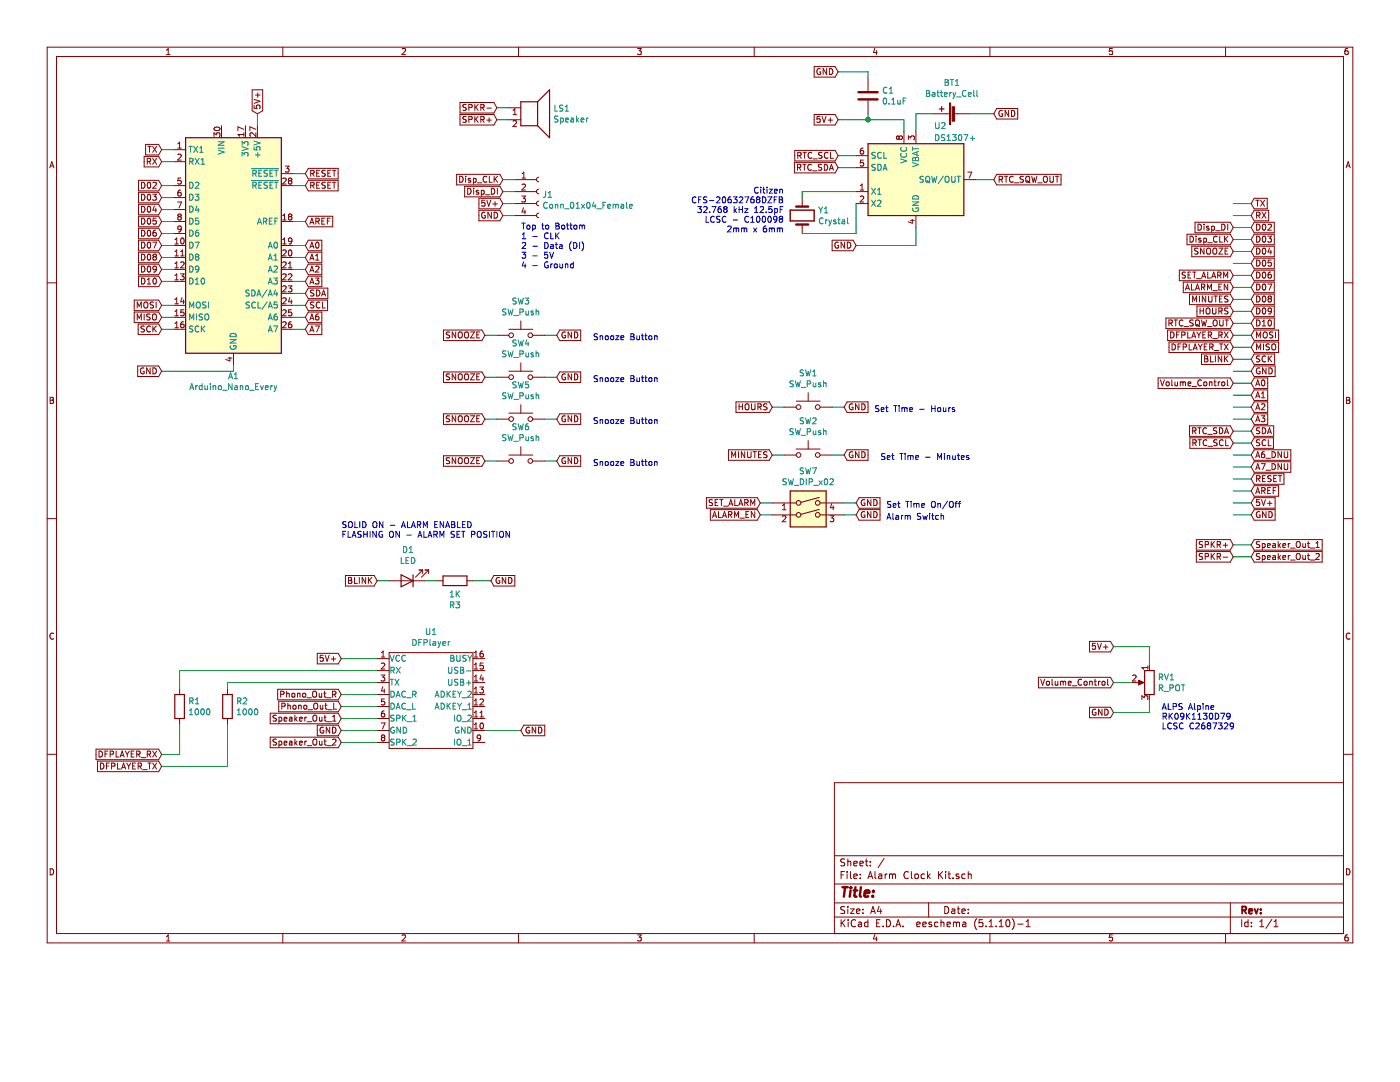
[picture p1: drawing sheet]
EESchema Schematic File Version 4
EELAYER 30 0
EELAYER END
$Descr A4 11693 8268
encoding utf-8
Sheet 1 1
Title ""
Date ""
Rev ""
Comp ""
Comment1 ""
Comment2 ""
Comment3 ""
Comment4 ""
$EndDescr
$Comp
L MCU_Module:Arduino_Nano_Every A1
U 1 1
P 1950 2050
F 0 "A1" H 1950 961 50  0000 C CNN
F 1 "Arduino_Nano_Every" H 1950 870 50  0000 C CNN
F 2 "Module:Arduino_Nano" H 1950 2050 50  0001 C CIN
F 3 "https://content.arduino.cc/assets/NANOEveryV3.0_sch.pdf" H 1950 2050 50  0001 C CNN
	1    1950 2050
	1    0    0    -1  
$EndComp
$Comp
L Device:Speaker LS1
U 1 1
P 4450 900
F 0 "LS1" H 4620 896 50  0000 L CNN
F 1 "Speaker" H 4620 805 50  0000 L CNN
F 2 "CCC_Schematic_Footprints:Speaker_Large_Fuet" H 4450 700 50  0001 C CNN
F 3 "~" H 4440 850 50  0001 C CNN
	1    4450 900 
	1    0    0    -1  
$EndComp
$Comp
L Connector:Conn_01x04_Female J1
U 1 1
P 4500 1600
F 0 "J1" H 4528 1576 50  0000 L CNN
F 1 "Conn_01x04_Female" H 4528 1485 50  0000 L CNN
F 2 "CCC-Parts-Library:TM1637-4-Digit-Display" H 4500 1600 50  0001 C CNN
F 3 "~" H 4500 1600 50  0001 C CNN
	1    4500 1600
	1    0    0    -1  
$EndComp
Text Notes 4350 2250 0    50   ~ 0
Top to Bottom\n1 - CLK\n2 - Data (DI)\n3 - 5V\n4 - Ground
Text GLabel 4200 1500 0    50   Input ~ 0
Disp_CLK
Text GLabel 4200 1600 0    50   Input ~ 0
Disp_DI
Text GLabel 4200 1700 0    50   Input ~ 0
5V+
Text GLabel 4200 1800 0    50   Input ~ 0
GND
Wire Wire Line
	4300 1800 4200 1800
Wire Wire Line
	4200 1700 4300 1700
Wire Wire Line
	4300 1600 4200 1600
Wire Wire Line
	4200 1500 4300 1500
Wire Wire Line
	4250 1000 4150 1000
Wire Wire Line
	4250 900  4150 900 
Text GLabel 2150 950  1    50   Input ~ 0
5V+
Text GLabel 1350 3100 0    50   Input ~ 0
GND
Wire Wire Line
	2150 950  2150 1050
Wire Wire Line
	1950 3100 1950 3050
Wire Wire Line
	1350 3100 1950 3100
Text GLabel 1350 1250 0    50   Input ~ 0
TX
Wire Wire Line
	1450 1250 1350 1250
Text GLabel 1350 1350 0    50   Input ~ 0
RX
Wire Wire Line
	1450 1350 1350 1350
Text GLabel 1350 1550 0    50   Input ~ 0
D02
Wire Wire Line
	1450 1550 1350 1550
Text GLabel 1350 1650 0    50   Input ~ 0
D03
Wire Wire Line
	1450 1650 1350 1650
Text GLabel 1350 1750 0    50   Input ~ 0
D04
Wire Wire Line
	1450 1750 1350 1750
Text GLabel 1350 1850 0    50   Input ~ 0
D05
Wire Wire Line
	1450 1850 1350 1850
Text GLabel 1350 1950 0    50   Input ~ 0
D06
Wire Wire Line
	1450 1950 1350 1950
Text GLabel 1350 2050 0    50   Input ~ 0
D07
Wire Wire Line
	1450 2050 1350 2050
Text GLabel 1350 2150 0    50   Input ~ 0
D08
Wire Wire Line
	1450 2150 1350 2150
Text GLabel 1350 2250 0    50   Input ~ 0
D09
Wire Wire Line
	1450 2250 1350 2250
Text GLabel 1350 2350 0    50   Input ~ 0
D10
Wire Wire Line
	1450 2350 1350 2350
Text GLabel 2550 1850 2    50   Input ~ 0
AREF
Wire Wire Line
	2450 1850 2550 1850
Text GLabel 2550 2050 2    50   Input ~ 0
A0
Wire Wire Line
	2450 2050 2550 2050
Text GLabel 2550 2150 2    50   Input ~ 0
A1
Wire Wire Line
	2450 2150 2550 2150
Text GLabel 2550 2250 2    50   Input ~ 0
A2
Wire Wire Line
	2450 2250 2550 2250
Text GLabel 2550 2350 2    50   Input ~ 0
A3
Wire Wire Line
	2450 2350 2550 2350
Text GLabel 2550 2450 2    50   Input ~ 0
SDA
Wire Wire Line
	2450 2450 2550 2450
Text GLabel 2550 2550 2    50   Input ~ 0
SCL
Wire Wire Line
	2450 2550 2550 2550
Text GLabel 2550 2650 2    50   Input ~ 0
A6
Wire Wire Line
	2450 2650 2550 2650
Text GLabel 2550 2750 2    50   Input ~ 0
A7
Wire Wire Line
	2450 2750 2550 2750
Text GLabel 2550 1450 2    50   Input ~ 0
RESET
Wire Wire Line
	2450 1450 2550 1450
Text GLabel 2550 1550 2    50   Input ~ 0
RESET
Wire Wire Line
	2450 1550 2550 1550
Text GLabel 1350 2550 0    50   Input ~ 0
MOSI
Wire Wire Line
	1450 2550 1350 2550
Text GLabel 1350 2650 0    50   Input ~ 0
MISO
Wire Wire Line
	1450 2650 1350 2650
Text GLabel 1350 2750 0    50   Input ~ 0
SCK
Wire Wire Line
	1450 2750 1350 2750
Text GLabel 10450 4100 2    50   Input ~ 0
AREF
Text GLabel 10450 3200 2    50   Input ~ 0
A0
Text GLabel 10450 3300 2    50   Input ~ 0
A1
Text GLabel 10450 3400 2    50   Input ~ 0
A2
Text GLabel 10450 3500 2    50   Input ~ 0
A3
Text GLabel 10450 3600 2    50   Input ~ 0
SDA
Text GLabel 10450 3700 2    50   Input ~ 0
SCL
Text GLabel 10450 3800 2    50   Input ~ 0
A6_DNU
Text GLabel 10450 3900 2    50   Input ~ 0
A7_DNU
Text GLabel 10450 4000 2    50   Input ~ 0
RESET
Text GLabel 10450 3100 2    50   Input ~ 0
GND
Text GLabel 10450 1700 2    50   Input ~ 0
TX
Text GLabel 10450 1800 2    50   Input ~ 0
RX
Text GLabel 10450 1900 2    50   Input ~ 0
D02
Text GLabel 10450 2000 2    50   Input ~ 0
D03
Text GLabel 10450 2100 2    50   Input ~ 0
D04
Text GLabel 10450 2200 2    50   Input ~ 0
D05
Text GLabel 10450 2300 2    50   Input ~ 0
D06
Text GLabel 10450 2400 2    50   Input ~ 0
D07
Text GLabel 10450 2500 2    50   Input ~ 0
D08
Text GLabel 10450 2600 2    50   Input ~ 0
D09
Text GLabel 10450 2700 2    50   Input ~ 0
D10
Text GLabel 10450 2800 2    50   Input ~ 0
MOSI
Text GLabel 10450 2900 2    50   Input ~ 0
MISO
Text GLabel 10450 3000 2    50   Input ~ 0
SCK
$Comp
L Switch:SW_Push SW1
U 1 1
P 6750 3400
F 0 "SW1" H 6750 3685 50  0000 C CNN
F 1 "SW_Push" H 6750 3594 50  0000 C CNN
F 2 "CCC_Schematic_Footprints:Schematic - Push Button 6.5x4.5" H 6750 3600 50  0001 C CNN
F 3 "~" H 6750 3600 50  0001 C CNN
	1    6750 3400
	1    0    0    -1  
$EndComp
$Comp
L Switch:SW_Push SW2
U 1 1
P 6750 3800
F 0 "SW2" H 6750 4085 50  0000 C CNN
F 1 "SW_Push" H 6750 3994 50  0000 C CNN
F 2 "CCC_Schematic_Footprints:Schematic - Push Button 6.5x4.5" H 6750 4000 50  0001 C CNN
F 3 "~" H 6750 4000 50  0001 C CNN
	1    6750 3800
	1    0    0    -1  
$EndComp
Text Notes 7400 4250 0    50   ~ 0
Set Time On/Off
Text Notes 7300 3450 0    50   ~ 0
Set Time - Hours
Text Notes 7350 3850 0    50   ~ 0
Set Time - Minutes
$Comp
L CCC-Parts-Library:DFPlayer U1
U 1 1
P 3600 5550
F 0 "U1" H 3600 5825 50  0000 C CNN
F 1 "DFPlayer" H 3600 5734 50  0000 C CNN
F 2 "CCC-Parts-Library:DFPlayer_V2" H 3600 5850 50  0001 C CNN
F 3 "" H 3600 5850 50  0001 C CNN
	1    3600 5550
	1    0    0    -1  
$EndComp
$Comp
L Device:R R1
U 1 1
P 1500 5900
F 0 "R1" H 1570 5946 50  0000 L CNN
F 1 "1000" H 1570 5855 50  0000 L CNN
F 2 "CCC_Schematic_Footprints:Schematic - Resistor 10.00mm" V 1430 5900 50  0001 C CNN
F 3 "~" H 1500 5900 50  0001 C CNN
	1    1500 5900
	1    0    0    -1  
$EndComp
$Comp
L Device:R R2
U 1 1
P 1900 5900
F 0 "R2" H 1970 5946 50  0000 L CNN
F 1 "1000" H 1970 5855 50  0000 L CNN
F 2 "CCC_Schematic_Footprints:Schematic - Resistor 10.00mm" V 1830 5900 50  0001 C CNN
F 3 "~" H 1900 5900 50  0001 C CNN
	1    1900 5900
	1    0    0    -1  
$EndComp
Wire Wire Line
	1900 5700 1900 5750
Text GLabel 2850 6100 0    50   Input ~ 0
GND
Text GLabel 2850 5800 0    50   Input ~ 0
Phono_Out_R
Text GLabel 2850 5900 0    50   Input ~ 0
Phono_Out_L
Wire Wire Line
	2850 5900 3150 5900
Wire Wire Line
	2850 5800 3150 5800
Text GLabel 2850 6000 0    50   Input ~ 0
Speaker_Out_1
Wire Wire Line
	2850 6000 3150 6000
Text GLabel 2850 6200 0    50   Input ~ 0
Speaker_Out_2
Wire Wire Line
	2850 6200 3150 6200
Text GLabel 1350 6300 0    50   Input ~ 0
DFPLAYER_RX
Text GLabel 1350 6400 0    50   Input ~ 0
DFPLAYER_TX
$Comp
L Device:R_POT RV1
U 1 1
P 9600 5700
F 0 "RV1" H 9531 5746 50  0000 R CNN
F 1 "R_POT" H 9531 5655 50  0000 R CNN
F 2 "CCC-Parts-Library:Potentiometer_Alps_RK09L_Single_Vertical" H 9600 5700 50  0001 C CNN
F 3 "~" H 9600 5700 50  0001 C CNN
	1    9600 5700
	-1   0    0    -1  
$EndComp
Text GLabel 9300 5950 0    50   Input ~ 0
GND
Text GLabel 9300 5700 0    50   Input ~ 0
Volume_Control
Wire Wire Line
	9300 5400 9600 5400
Wire Wire Line
	9600 5400 9600 5550
Wire Wire Line
	9600 5850 9600 5950
Wire Wire Line
	9600 5950 9300 5950
Wire Wire Line
	9450 5700 9300 5700
Wire Wire Line
	1350 6400 1900 6400
Wire Wire Line
	1900 6400 1900 6050
Wire Wire Line
	2850 6100 3150 6100
Text GLabel 4350 6100 2    50   Input ~ 0
GND
Wire Wire Line
	4350 6100 4050 6100
Text GLabel 2850 5500 0    50   Input ~ 0
5V+
Wire Wire Line
	2850 5500 3150 5500
Wire Wire Line
	1350 6300 1500 6300
Wire Wire Line
	1500 6300 1500 6050
Wire Wire Line
	1500 5750 1500 5600
Text Notes 9700 6100 0    50   ~ 0
ALPS Alpine\nRK09K1130D79\nLCSC C2687329
Wire Wire Line
	1900 5700 3150 5700
Wire Wire Line
	1500 5600 3150 5600
Text GLabel 10300 2800 0    50   Input ~ 0
DFPLAYER_RX
Text GLabel 10300 2900 0    50   Input ~ 0
DFPLAYER_TX
Text GLabel 10300 3200 0    50   Input ~ 0
Volume_Control
Text GLabel 9300 5400 0    50   Input ~ 0
5V+
Text GLabel 10300 2000 0    50   Input ~ 0
Disp_CLK
Text GLabel 10300 1900 0    50   Input ~ 0
Disp_DI
Text GLabel 10300 4550 0    50   Input ~ 0
SPKR+
Text GLabel 10450 4550 2    50   Input ~ 0
Speaker_Out_1
Text GLabel 10450 4650 2    50   Input ~ 0
Speaker_Out_2
Text GLabel 10450 4200 2    50   Input ~ 0
5V+
Text GLabel 10450 4300 2    50   Input ~ 0
GND
Text GLabel 10300 4650 0    50   Input ~ 0
SPKR-
Text GLabel 4150 1000 0    50   Input ~ 0
SPKR+
Text GLabel 4150 900  0    50   Input ~ 0
SPKR-
Wire Wire Line
	10300 4550 10450 4550
Wire Wire Line
	10450 4650 10300 4650
Text GLabel 6350 4200 0    50   Input ~ 0
SET_ALARM
Wire Wire Line
	6350 4200 6450 4200
Text GLabel 7150 4200 2    50   Input ~ 0
GND
Wire Wire Line
	7150 4200 7050 4200
Text GLabel 10300 2300 0    50   Input ~ 0
SET_ALARM
Text GLabel 6350 4300 0    50   Input ~ 0
ALARM_EN
Wire Wire Line
	6350 4300 6450 4300
Text GLabel 7150 4300 2    50   Input ~ 0
GND
Wire Wire Line
	7150 4300 7050 4300
Text GLabel 10300 2400 0    50   Input ~ 0
ALARM_EN
Text GLabel 6450 3400 0    50   Input ~ 0
HOURS
Text GLabel 6450 3800 0    50   Input ~ 0
MINUTES
Wire Wire Line
	6450 3400 6550 3400
Wire Wire Line
	6450 3800 6550 3800
Text GLabel 7050 3400 2    50   Input ~ 0
GND
Wire Wire Line
	7050 3400 6950 3400
Text GLabel 7050 3800 2    50   Input ~ 0
GND
Wire Wire Line
	7050 3800 6950 3800
Text GLabel 10300 2600 0    50   Input ~ 0
HOURS
Text GLabel 10300 2500 0    50   Input ~ 0
MINUTES
$Comp
L Device:LED D1
U 1 1
P 3400 4850
F 0 "D1" H 3393 4595 50  0000 C CNN
F 1 "LED" H 3393 4686 50  0000 C CNN
F 2 "CCC_Schematic_Footprints:Schematic - LED 5mm(2.56P) 003" H 3400 4850 50  0001 C CNN
F 3 "~" H 3400 4850 50  0001 C CNN
	1    3400 4850
	-1   0    0    1   
$EndComp
Text GLabel 4100 4850 2    50   Input ~ 0
GND
Wire Wire Line
	3650 4850 3550 4850
Text GLabel 3150 4850 0    50   Input ~ 0
BLINK
Wire Wire Line
	3150 4850 3250 4850
$Comp
L Device:R R3
U 1 1
P 3800 4850
F 0 "R3" V 3593 4850 50  0000 C CNN
F 1 "1K" V 3684 4850 50  0000 C CNN
F 2 "CCC_Schematic_Footprints:Schematic - Resistor 10.00mm" V 3730 4850 50  0001 C CNN
F 3 "~" H 3800 4850 50  0001 C CNN
	1    3800 4850
	0    -1   -1   0   
$EndComp
Wire Wire Line
	3950 4850 4100 4850
Text Notes 2850 4500 0    50   ~ 0
SOLID ON - ALARM ENABLED\nFLASHING ON - ALARM SET POSITION
Wire Wire Line
	10300 1900 10450 1900
Wire Wire Line
	10300 2000 10450 2000
Wire Wire Line
	10300 1700 10450 1700
Wire Wire Line
	10300 1800 10450 1800
Wire Wire Line
	10300 2100 10450 2100
Wire Wire Line
	10300 2200 10450 2200
Wire Wire Line
	10300 2300 10450 2300
Wire Wire Line
	10300 2400 10450 2400
Wire Wire Line
	10300 2500 10450 2500
Wire Wire Line
	10300 2600 10450 2600
Wire Wire Line
	10300 2900 10450 2900
Wire Wire Line
	10300 3000 10450 3000
Wire Wire Line
	10300 2700 10450 2700
Wire Wire Line
	10300 2800 10450 2800
Wire Wire Line
	10300 3100 10450 3100
Wire Wire Line
	10300 3200 10450 3200
Wire Wire Line
	10300 3300 10450 3300
Wire Wire Line
	10300 3400 10450 3400
Wire Wire Line
	10300 3500 10450 3500
Wire Wire Line
	10300 3600 10450 3600
Wire Wire Line
	10300 4200 10450 4200
Wire Wire Line
	10300 4300 10450 4300
Wire Wire Line
	10300 3700 10450 3700
Wire Wire Line
	10300 3800 10450 3800
Wire Wire Line
	10300 3900 10450 3900
Wire Wire Line
	10300 4000 10450 4000
Wire Wire Line
	10300 4100 10450 4100
Text GLabel 10300 3000 0    50   Input ~ 0
BLINK
$Comp
L Device:Crystal Y1
U 1 1
P 6700 1800
F 0 "Y1" V 6654 1931 50  0000 L CNN
F 1 "Crystal" V 6745 1931 50  0000 L CNN
F 2 "Crystal:Crystal_C26-LF_D2.1mm_L6.5mm_Horizontal" H 6700 1800 50  0001 C CNN
F 3 "~" H 6700 1800 50  0001 C CNN
	1    6700 1800
	0    1    1    0   
$EndComp
Wire Wire Line
	7150 1600 6700 1600
Wire Wire Line
	6700 1600 6700 1650
Wire Wire Line
	6700 1950 7150 1950
Wire Wire Line
	7150 1950 7150 1700
Text GLabel 7150 2050 0    50   Input ~ 0
GND
Wire Wire Line
	7650 2050 7650 1900
Wire Wire Line
	7150 2050 7650 2050
Text GLabel 7000 1300 0    50   Input ~ 0
RTC_SCL
Wire Wire Line
	7000 1300 7150 1300
Wire Wire Line
	8300 1500 8150 1500
Text GLabel 7000 1000 0    50   Input ~ 0
5V+
Wire Wire Line
	7550 1000 7550 1100
$Comp
L Device:Battery_Cell BT1
U 1 1
P 8000 950
F 0 "BT1" V 8255 1000 50  0000 C CNN
F 1 "Battery_Cell" V 8164 1000 50  0000 C CNN
F 2 "CCC_Schematic_Footprints:Schematic - Battery CR2032" V 8000 1010 50  0001 C CNN
F 3 "~" V 8000 1010 50  0001 C CNN
	1    8000 950 
	0    -1   -1   0   
$EndComp
Wire Wire Line
	7650 1100 7650 950 
Wire Wire Line
	7650 950  7800 950 
Text GLabel 8300 950  2    50   Input ~ 0
GND
Wire Wire Line
	8300 950  8100 950 
Text GLabel 7000 1400 0    50   Input ~ 0
RTC_SDA
Wire Wire Line
	7000 1400 7150 1400
Text GLabel 8300 1500 2    50   Input ~ 0
RTC_SQW_OUT
$Comp
L Timer_RTC:DS1307+ U2
U 1 1
P 7650 1500
F 0 "U2" H 7800 1950 50  0000 L CNN
F 1 "DS1307+" H 7800 1850 50  0000 L CNN
F 2 "Package_DIP:DIP-8_W7.62mm" H 7650 1000 50  0001 C CNN
F 3 "https://datasheets.maximintegrated.com/en/ds/DS1307.pdf" H 7650 1300 50  0001 C CNN
	1    7650 1500
	1    0    0    -1  
$EndComp
Text GLabel 10300 2700 0    50   Input ~ 0
RTC_SQW_OUT
Text GLabel 10300 3700 0    50   Input ~ 0
RTC_SCL
Text GLabel 10300 3600 0    50   Input ~ 0
RTC_SDA
Text Notes 6550 1950 2    50   ~ 0
Citizen\nCFS-20632768DZFB\n32.768 kHz 12.5pF\nLCSC - C100098\n2mm x 6mm
Text Notes 7400 4350 0    50   ~ 0
Alarm Switch
$Comp
L Switch:SW_Push SW3
U 1 1
P 4350 2800
F 0 "SW3" H 4350 3085 50  0000 C CNN
F 1 "SW_Push" H 4350 2994 50  0000 C CNN
F 2 "CCC_Schematic_Footprints:Schematic - Push Button 6.5x4.5" H 4350 3000 50  0001 C CNN
F 3 "~" H 4350 3000 50  0001 C CNN
	1    4350 2800
	1    0    0    -1  
$EndComp
Text Notes 4950 2850 0    50   ~ 0
Snooze Button
Text GLabel 4050 2800 0    50   Input ~ 0
SNOOZE
Wire Wire Line
	4050 2800 4150 2800
Text GLabel 4650 2800 2    50   Input ~ 0
GND
Wire Wire Line
	4650 2800 4550 2800
Text GLabel 10300 2100 0    50   Input ~ 0
SNOOZE
$Comp
L Switch:SW_Push SW4
U 1 1
P 4350 3150
F 0 "SW4" H 4350 3435 50  0000 C CNN
F 1 "SW_Push" H 4350 3344 50  0000 C CNN
F 2 "CCC_Schematic_Footprints:Schematic - Push Button 6.5x4.5" H 4350 3350 50  0001 C CNN
F 3 "~" H 4350 3350 50  0001 C CNN
	1    4350 3150
	1    0    0    -1  
$EndComp
Text Notes 4950 3200 0    50   ~ 0
Snooze Button
Text GLabel 4050 3150 0    50   Input ~ 0
SNOOZE
Wire Wire Line
	4050 3150 4150 3150
Text GLabel 4650 3150 2    50   Input ~ 0
GND
Wire Wire Line
	4650 3150 4550 3150
$Comp
L Switch:SW_Push SW5
U 1 1
P 4350 3500
F 0 "SW5" H 4350 3785 50  0000 C CNN
F 1 "SW_Push" H 4350 3694 50  0000 C CNN
F 2 "CCC_Schematic_Footprints:Schematic - Push Button 6.5x4.5" H 4350 3700 50  0001 C CNN
F 3 "~" H 4350 3700 50  0001 C CNN
	1    4350 3500
	1    0    0    -1  
$EndComp
Text Notes 4950 3550 0    50   ~ 0
Snooze Button
Text GLabel 4050 3500 0    50   Input ~ 0
SNOOZE
Wire Wire Line
	4050 3500 4150 3500
Text GLabel 4650 3500 2    50   Input ~ 0
GND
Wire Wire Line
	4650 3500 4550 3500
$Comp
L Switch:SW_Push SW6
U 1 1
P 4350 3850
F 0 "SW6" H 4350 4135 50  0000 C CNN
F 1 "SW_Push" H 4350 4044 50  0000 C CNN
F 2 "CCC_Schematic_Footprints:Schematic - Push Button 6.5x4.5" H 4350 4050 50  0001 C CNN
F 3 "~" H 4350 4050 50  0001 C CNN
	1    4350 3850
	1    0    0    -1  
$EndComp
Text Notes 4950 3900 0    50   ~ 0
Snooze Button
Text GLabel 4050 3850 0    50   Input ~ 0
SNOOZE
Wire Wire Line
	4050 3850 4150 3850
Text GLabel 4650 3850 2    50   Input ~ 0
GND
Wire Wire Line
	4650 3850 4550 3850
$Comp
L Device:C C1
U 1 1
P 7250 800
F 0 "C1" H 7365 846 50  0000 L CNN
F 1 "0.1uF" H 7365 755 50  0000 L CNN
F 2 "CCC_Schematic_Footprints:Schematic - Capacitor 5.0mm" H 7288 650 50  0001 C CNN
F 3 "~" H 7250 800 50  0001 C CNN
	1    7250 800 
	1    0    0    -1  
$EndComp
Wire Wire Line
	7000 1000 7250 1000
Text GLabel 7000 600  0    50   Input ~ 0
GND
Wire Wire Line
	7000 600  7250 600 
Wire Wire Line
	7250 600  7250 650 
Wire Wire Line
	7250 950  7250 1000
Connection ~ 7250 1000
Wire Wire Line
	7250 1000 7550 1000
$Comp
L Switch:SW_DIP_x02 SW7
U 1 1
P 6750 4300
F 0 "SW7" H 6750 4667 50  0000 C CNN
F 1 "SW_DIP_x02" H 6750 4576 50  0000 C CNN
F 2 "Button_Switch_THT:SW_DIP_SPSTx02_Slide_6.7x6.64mm_W7.62mm_P2.54mm_LowProfile" H 6750 4300 50  0001 C CNN
F 3 "~" H 6750 4300 50  0001 C CNN
	1    6750 4300
	1    0    0    -1  
$EndComp
$EndSCHEMATC
